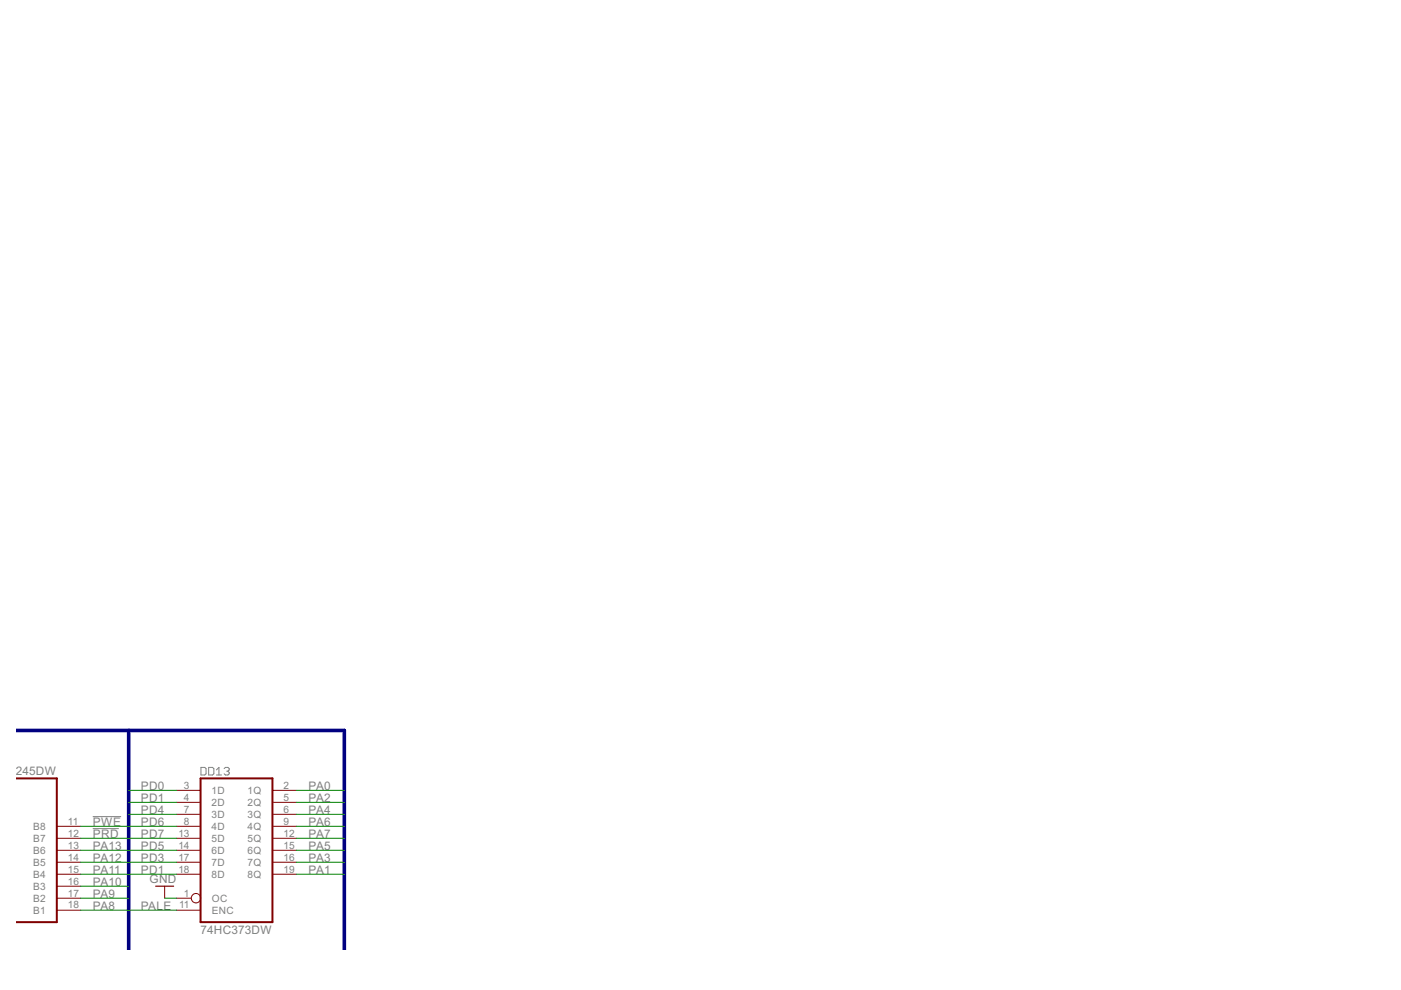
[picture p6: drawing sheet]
<svg xmlns="http://www.w3.org/2000/svg" width="297mm" height="210mm" viewBox="0 0 297 210" stroke-linecap="round" stroke-linejoin="round" font-family="sans-serif">
<path d="M19.7 173.1h6M19.7 175.7h5.5M42.6 162.7h.8l.3 .3v1.1l-.3 .2h-.8zM44.2 162.7h.9l.2 .3v1.1l-.2 .2h-.9zM45.9 164.3h1.1M45.9 163.2l.5-.5v1.6M47.5 163l.3-.3h.5l.3 .3v.2l-.3 .3M48.1 163.5h.2M48.3 163.5l.3 .3v.3l-.3 .2h-.5l-.3-.2" fill="none" stroke="#808080" stroke-width=".21"/>
<path d="M3.5 165h8.5v30.5h-8.5M42.5 165h15.3v30.5h-15.3z" fill="none" stroke="#800000" stroke-width=".42"/>
<g fill="none" stroke="#800000" stroke-width=".21">
<path d="M12 175.2h5.1M12 177.7h5.1M37.4 167.6h5.1M37.4 170.1h5.1M37.4 172.7h5.1M37.4 175.2h5.1M37.4 177.7h5.1M57.8 167.6h5M57.8 170.1h5M57.8 172.7h5M57.8 175.2h5M57.8 177.7h5"/>
<path d="M12 190.4h5.1M12 193h5.1M12 180.3h5.1M12 182.8h5.1M12 185.4h5.1M12 187.9h5.1M34.9 187.9v2.5M37.4 190.4h3.2M37.4 193h5.1M37.4 180.3h5.1M37.4 182.8h5.1M37.4 185.4h5.1"/>
<path d="M57.8 180.3h5M57.8 182.8h5M57.8 185.4h5"/>
<circle cx="41.6" cy="190.4" r=".99"/>
</g>
<path d="M33 187.9h3.8" fill="none" stroke="#800000" stroke-width=".25"/>
<path d="M3.5 154.9h69.5v46.6M27.3 154.9v46.6" fill="none" stroke="#000080" stroke-width=".76"/>
<g fill="none" stroke="#008000" stroke-width=".21">
<path d="M17.1 175.2h20.3M17.1 177.7h20.3M27.3 172.7h10.1M27.3 170.1h10.1M27.3 167.6h10.1M62.8 175.2h10.2M62.8 172.7h10.2M62.8 170.1h10.2M62.8 167.6h10.2M62.8 177.7h10.2M17.1 190.4h10.2M17.1 180.3h20.3"/>
<path d="M17.1 182.8h20.3M17.1 185.4h20.3M17.1 193h20.3M17.1 187.9h10.2M34.9 190.4h2.5M62.8 180.3h10.2M62.8 182.8h10.2M62.8 185.4h10.2"/>
</g>
<g font-size="2.8" fill="#808080">
<text x="-.3" y="164.3">HC245DW</text>
<text x="29.9" y="167.6">PD0</text>
<text x="65.4" y="167.6">PA0</text>
<text x="29.9" y="170.1">PD1</text>
<text x="29.9" y="172.7">PD4</text>
<text x="65.4" y="172.7">PA4</text>
<text x="65.4" y="170.1">PA2</text>
<text x="19.7" y="175.2">PWE</text>
<text x="19.7" y="177.7">PRD</text>
<text x="29.9" y="177.7">PD7</text>
<text x="29.9" y="175.2">PD6</text>
<text x="65.4" y="175.2">PA6</text>
<text x="65.4" y="177.7">PA7</text>
<text x="19.7" y="185.4">PA11</text>
<text x="19.7" y="182.8">PA12</text>
<text x="19.7" y="180.3">PA13</text>
<text x="29.9" y="185.4">PD1</text>
<text x="29.9" y="182.8">PD3</text>
<text x="29.9" y="180.3">PD5</text>
<text x="65.4" y="180.3">PA5</text>
<text x="65.4" y="182.8">PA3</text>
<text x="65.4" y="185.4">PA1</text>
<text x="19.7" y="190.4">PA9</text>
<text x="19.7" y="187.9">PA10</text>
<text x="31.7" y="187.1">GND</text>
<text x="19.7" y="193">PA8</text>
<text x="29.9" y="193">PALE</text>
<text x="42.5" y="198.1">74HC373DW</text>
</g>
<g font-size="2.4" fill="#808080">
<text x="39" y="167.2">3</text>
<text x="60.1" y="167.2">2</text>
<text x="39" y="169.8">4</text>
<text x="39" y="172.3">7</text>
<text x="44.9" y="168.3">1D</text>
<text x="44.9" y="170.9">2D</text>
<text x="44.9" y="173.4">3D</text>
<text x="52.5" y="168.3">1Q</text>
<text x="52.5" y="170.9">2Q</text>
<text x="52.5" y="173.4">3Q</text>
<text x="60.1" y="169.8">5</text>
<text x="60.1" y="172.3">6</text>
<text x="7.1" y="176">B8</text>
<text x="7.1" y="178.5">B7</text>
<text x="14.4" y="174.8">11</text>
<text x="14.4" y="177.4">12</text>
<text x="14.4" y="179.9">13</text>
<text x="37.8" y="177.4">13</text>
<text x="37.8" y="179.9">14</text>
<text x="39" y="174.8">8</text>
<text x="44.9" y="176">4D</text>
<text x="44.9" y="178.5">5D</text>
<text x="52.5" y="176">4Q</text>
<text x="52.5" y="178.5">5Q</text>
<text x="60.1" y="174.8">9</text>
<text x="60.1" y="177.4">12</text>
<text x="60.1" y="179.9">15</text>
<text x="7.1" y="181">B6</text>
<text x="7.1" y="183.6">B5</text>
<text x="14.4" y="182.5">14</text>
<text x="14.4" y="185">15</text>
<text x="37.8" y="182.5">17</text>
<text x="37.8" y="185">18</text>
<text x="44.9" y="181">6D</text>
<text x="44.9" y="183.6">7D</text>
<text x="52.5" y="181">6Q</text>
<text x="52.5" y="183.6">7Q</text>
<text x="60.1" y="182.5">16</text>
<text x="60.1" y="185">19</text>
<text x="7.1" y="186.1">B4</text>
<text x="7.1" y="188.7">B3</text>
<text x="7.1" y="191.2">B2</text>
<text x="14.4" y="187.5">16</text>
<text x="14.4" y="190.1">17</text>
<text x="39" y="190.1">1</text>
<text x="44.9" y="186.1">8D</text>
<text x="44.9" y="191.2">OC</text>
<text x="52.5" y="186.1">8Q</text>
<text x="7.1" y="193.7">B1</text>
<text x="14.4" y="192.6">18</text>
<text x="38" y="192.6">11</text>
<text x="44.9" y="193.7">ENC</text>
</g>
</svg>
